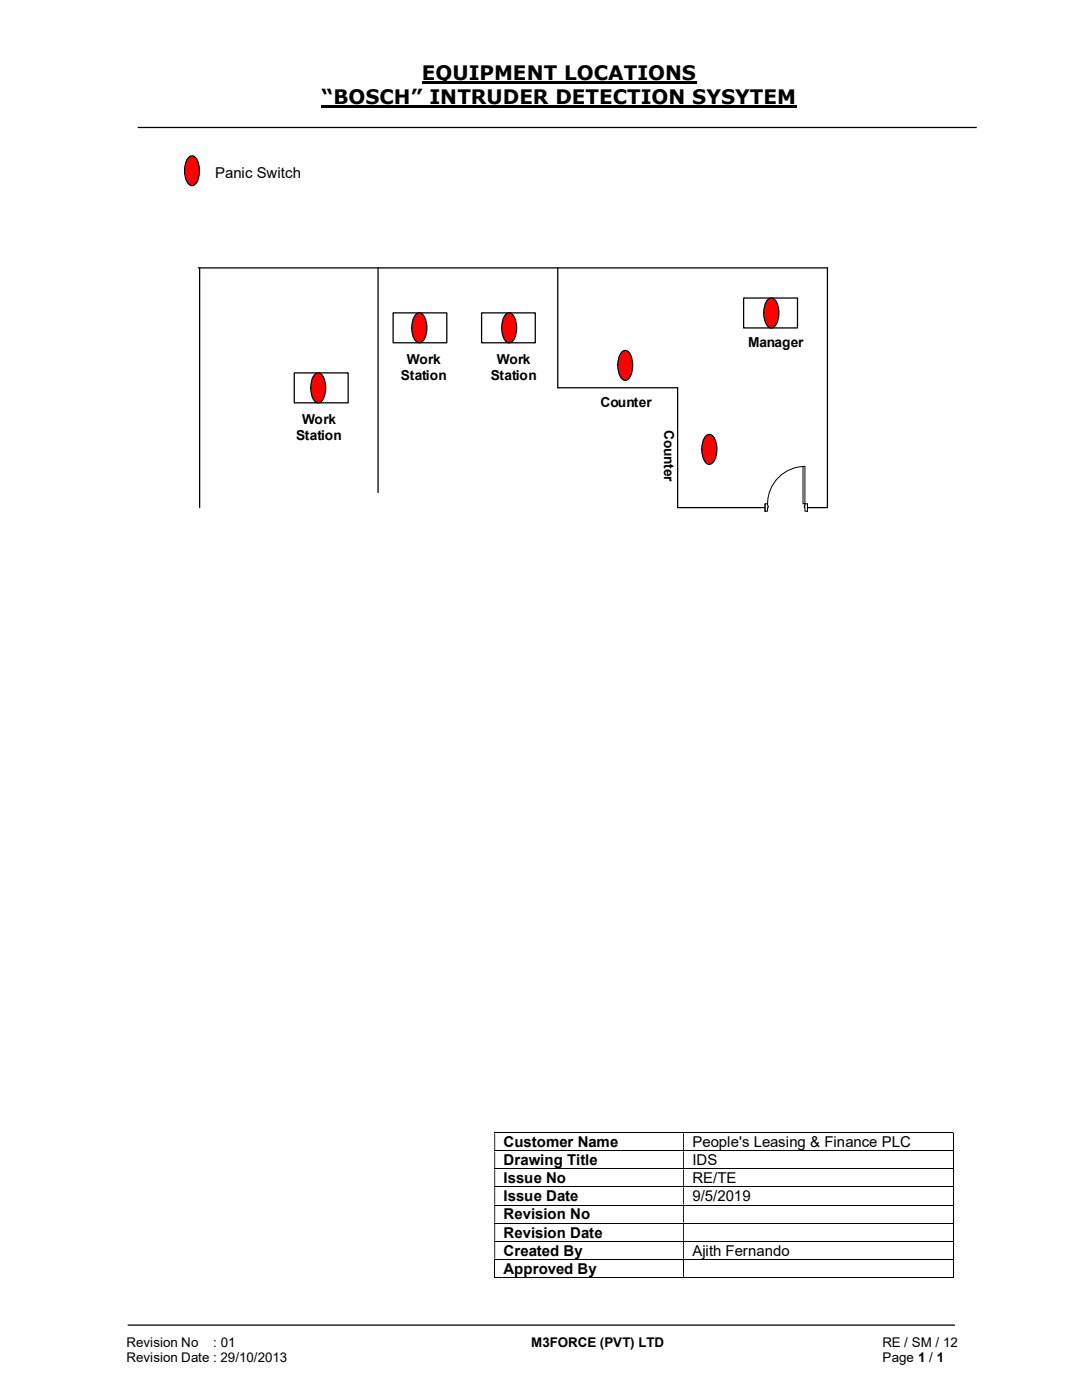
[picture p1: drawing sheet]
<svg xmlns="http://www.w3.org/2000/svg" width="216mm" height="279mm" viewBox="0 0 216 279" stroke-linecap="round" stroke-linejoin="round" font-family="sans-serif">
<path d="M84.2 16.5h54.8M64.2 21.3h94.8" fill="none" stroke="#000" stroke-width=".42"/>
<path d="M27.5 25.4h167.4M25.5 264.5h165" fill="none" stroke="#000" stroke-width=".25"/>
<g fill="none" stroke="#000" stroke-width=".2">
<path d="M98.6 226.1h91.5M98.6 229.7h91.5M98.6 233.3h91.5M98.6 236.9h91.5M190.2 226.1v3.5M190.2 229.8v3.4M190.2 233.4v3.4M190.2 236.9v3.5M98.6 240.5h91.5M98.6 244.1h91.5M98.6 247.7h91.5M98.6 251.3h91.5"/>
<path d="M98.6 254.9h37.7M98.7 251.4v3.6M136.4 251.4v3.6M136.5 254.9h53.6M190.2 240.6v3.4M190.2 244.2v3.4M190.2 247.8v3.4M190.2 251.4v3.6"/>
</g>
<g fill="#000">
<path d="M190.1 226h.2v.1h-.2zM98.6 226.1h.2v3.5h-.2zM136.3 226.1h.2v3.5h-.2z" fill-rule="evenodd"/>
<path d="M190.1 229.6h.2v.2h-.2zM98.6 229.8h.2v3.4h-.2zM136.3 229.8h.2v3.4h-.2z" fill-rule="evenodd"/>
<path d="M190.1 233.2h.2v.2h-.2zM98.6 233.4h.2v3.4h-.2zM136.3 233.4h.2v3.4h-.2z" fill-rule="evenodd"/>
<path d="M190.1 236.8h.2v.1h-.2zM98.6 236.9h.2v3.5h-.2zM136.3 236.9h.2v3.5h-.2z" fill-rule="evenodd"/>
<path d="M190.1 240.4h.2v.2h-.2zM98.6 240.6h.2v3.4h-.2zM136.3 240.6h.2v3.4h-.2z" fill-rule="evenodd"/>
<path d="M190.1 244h.2v.2h-.2zM98.6 244.2h.2v3.4h-.2zM136.3 244.2h.2v3.4h-.2z" fill-rule="evenodd"/>
<path d="M190.1 247.6h.2v.2h-.2zM98.6 247.8h.2v3.4h-.2zM136.3 247.8h.2v3.4h-.2z" fill-rule="evenodd"/>
</g>
<path d="M190.1 251.2h.2v.2h-.2zM190.1 254.8h.2v.2h-.2z" fill="#000"/>
<path d="M37.6 31.5a1 1 0 0 1 1-.4 1 1 0 0 1 .8 .9 5.1 5.1 0 0 1-.3 4.6 1.01 1.01 0 0 1-1.1 .4 1.01 1.01 0 0 1-.7-.8 5 5 0 0 1 .3-4.7z" fill-rule="evenodd" fill="#f00"/>
<path d="M37.6 31.5a1 1 0 0 1 1-.4 1 1 0 0 1 .8 .9 5.1 5.1 0 0 1-.3 4.6 1.01 1.01 0 0 1-1.1 .4 1.01 1.01 0 0 1-.7-.8 5 5 0 0 1 .3-4.7z" fill="none" stroke="#000" stroke-width=".25"/>
<path d="M124 70.3a1 1 0 0 1 1.1-.3 1 1 0 0 1 .7 .8 4.6 4.6 0 0 1-.6 5 1.07 1.07 0 0 1-1.5-.8 5 5 0 0 1 .3-4.7z" fill-rule="evenodd" fill="#f00"/>
<path d="M124 70.3a1 1 0 0 1 1.1-.3 1 1 0 0 1 .7 .8 4.6 4.6 0 0 1-.6 5 1.07 1.07 0 0 1-1.5-.8 5 5 0 0 1 .3-4.7z" fill="none" stroke="#000" stroke-width=".25"/>
<path d="M78.4 62.4h10.8v6h-10.8z" fill="#fff"/>
<path d="M39.6 53.5h125.5v47.8h-29.9v-23.9h-23.9v-23.9M39.8 53.5v47.8M75.4 53.5v44.8M78.4 62.4h10.8v6h-10.8z" fill="none" stroke="#000" stroke-width=".25"/>
<path d="M96.1 62.4h10.7v6h-10.7z" fill="#fff"/>
<path d="M96.1 62.4h10.7v6h-10.7z" fill="none" stroke="#000" stroke-width=".25"/>
<path d="M58.7 74.4h10.8v6h-10.8z" fill="#fff"/>
<path d="M58.7 74.4h10.8v6h-10.8z" fill="none" stroke="#000" stroke-width=".25"/>
<path d="M140.8 87.1a1.02 1.02 0 0 1 1-.4 1.02 1.02 0 0 1 .8 .9 4.8 4.8 0 0 1-.4 4.8 1 1 0 0 1-1 .2 1 1 0 0 1-.7-.8 5 5 0 0 1 .3-4.7z" fill-rule="evenodd" fill="#f00"/>
<path d="M140.8 87.1a1.02 1.02 0 0 1 1-.4 1.02 1.02 0 0 1 .8 .9 4.8 4.8 0 0 1-.4 4.8 1 1 0 0 1-1 .2 1 1 0 0 1-.7-.8 5 5 0 0 1 .3-4.7z" fill="none" stroke="#000" stroke-width=".25"/>
<path d="M100.8 62.9a1 1 0 0 1 1.1-.4 1 1 0 0 1 .7 .8 4.5 4.5 0 0 1-.6 5 1.08 1.08 0 0 1-1.5-.8 5.2 5.2 0 0 1 .3-4.6z" fill-rule="evenodd" fill="#f00"/>
<path d="M100.8 62.9a1 1 0 0 1 1.1-.4 1 1 0 0 1 .7 .8 4.5 4.5 0 0 1-.6 5 1.08 1.08 0 0 1-1.5-.8 5.2 5.2 0 0 1 .3-4.6z" fill="none" stroke="#000" stroke-width=".25"/>
<path d="M62.7 74.8a1.01 1.01 0 0 1 1.1-.3 1.01 1.01 0 0 1 .7 .8 4.5 4.5 0 0 1-.6 5 1.07 1.07 0 0 1-1.5-.8 5.2 5.2 0 0 1 .3-4.7z" fill-rule="evenodd" fill="#f00"/>
<path d="M62.7 74.8a1.01 1.01 0 0 1 1.1-.3 1.01 1.01 0 0 1 .7 .8 4.5 4.5 0 0 1-.6 5 1.07 1.07 0 0 1-1.5-.8 5.2 5.2 0 0 1 .3-4.7z" fill="none" stroke="#000" stroke-width=".25"/>
<path d="M82.9 62.9a.96 .96 0 0 1 .9-.4 .96 .96 0 0 1 .8 .6 4.9 4.9 0 0 1-.2 4.9 1.02 1.02 0 0 1-1 .4 1.02 1.02 0 0 1-.8-.9 5.1 5.1 0 0 1 .3-4.6z" fill-rule="evenodd" fill="#f00"/>
<path d="M82.9 62.9a.96 .96 0 0 1 .9-.4 .96 .96 0 0 1 .8 .6 4.9 4.9 0 0 1-.2 4.9 1.02 1.02 0 0 1-1 .4 1.02 1.02 0 0 1-.8-.9 5.1 5.1 0 0 1 .3-4.6z" fill="none" stroke="#000" stroke-width=".25"/>
<path d="M148.4 59.5h10.7v5.9h-10.7z" fill="#fff"/>
<path d="M148.4 59.5h10.7v5.9h-10.7z" fill="none" stroke="#000" stroke-width=".25"/>
<path d="M153.1 59.9a1.02 1.02 0 0 1 1.1-.4 1.02 1.02 0 0 1 .8 .8 4.8 4.8 0 0 1-.4 4.8 1 1 0 0 1-1.1 .3 1 1 0 0 1-.7-.8 5 5 0 0 1 .3-4.7z" fill-rule="evenodd" fill="#f00"/>
<path d="M153.1 59.9a1.02 1.02 0 0 1 1.1-.4 1.02 1.02 0 0 1 .8 .8 4.8 4.8 0 0 1-.4 4.8 1 1 0 0 1-1.1 .3 1 1 0 0 1-.7-.8 5 5 0 0 1 .3-4.7z" fill="none" stroke="#000" stroke-width=".25"/>
<path d="M152.7 100.5h8.4v1.6h-8.4z" fill="#fff"/>
<path d="M152.7 100.5h8.4v1.6h-8.4z" fill="none" stroke="#fff" stroke-width=".2"/>
<path d="M160.6 100.5v1.5h.5v-1.5zM152.7 100.5h.5v1.5h-.5z" fill-rule="evenodd" fill="#fff"/>
<path d="M153.2 100.9v-.4h-.5v1.5h.5v-.7M160.6 100.9v-.4h.5v1.5h-.5v-.7" fill="none" stroke="#000" stroke-width=".2"/>
<path d="M160.5 100.9v.4h.1v-.4zM153.2 100.9h.1v.4h-.1z" fill-rule="evenodd" fill="#fff"/>
<path d="M160.6 93.1a7.5 7.5 0 0 0-7.4 7.4M152.7 100.5v1.5M153.2 100.9h.1v.4h-.1M160.6 100.9h-.1v.4h.1M161.1 100.5v1.5" fill="none" stroke="#000" stroke-width=".2"/>
<path d="M160.2 93.1h.4v7.4h-.4z" fill-rule="evenodd" fill="#fff"/>
<path d="M160.2 93.1h.4v7.4h-.4z" fill="none" stroke="#000" stroke-width=".2"/>
<g font-size="4">
<text x="84.2" y="16">EQUIPMENT LOCATIONS</text>
<text x="64.2" y="20.8">“BOSCH” INTRUDER DETECTION SYSYTEM</text>
</g>
<g font-size="3">
<text x="43" y="35.5">Panic Switch</text>
<text x="100.5" y="228.9">Customer Name</text>
<text x="100.5" y="232.6">Drawing Title</text>
<text x="138.2" y="228.9">People's Leasing &amp; Finance PLC</text>
<text x="138.2" y="232.6">IDS</text>
<text x="100.5" y="236.1">Issue No</text>
<text x="100.5" y="239.8">Issue Date</text>
<text x="138.2" y="236.1">RE/TE</text>
<text x="138.2" y="239.8">9/5/2019</text>
<text x="100.5" y="243.4">Revision No</text>
<text x="100.5" y="247">Revision Date</text>
<text x="100.5" y="250.6">Created By</text>
<text x="138.2" y="250.6">Ajith Fernando</text>
<text x="100.5" y="254.2">Approved By</text>
</g>
<g font-size="2.7">
<text x="149.3" y="69.3">Manager</text>
<text x="80" y="75.9">Station</text>
<text x="81.2" y="72.7">Work</text>
<text x="98" y="75.9">Station</text>
<text x="99.1" y="72.7">Work</text>
<text x="119.8" y="81.3">Counter</text>
<text x="59.1" y="87.9">Station</text>
<text x="60.3" y="84.7">Work</text>
<text x="132.5" y="85.9" transform="rotate(90 132.5 85.9)">Counter</text>
<text x="25.2" y="268.8">Revision No</text>
<text x="42.6" y="268.8">: 01</text>
<text x="106" y="268.8">M3FORCE (PVT) LTD</text>
<text x="176.1" y="268.8">RE / SM / 12</text>
<text x="25.2" y="271.8">Revision Date : 29/10/2013</text>
<text x="176.1" y="271.8">Page 1 / 1</text>
</g>
</svg>
